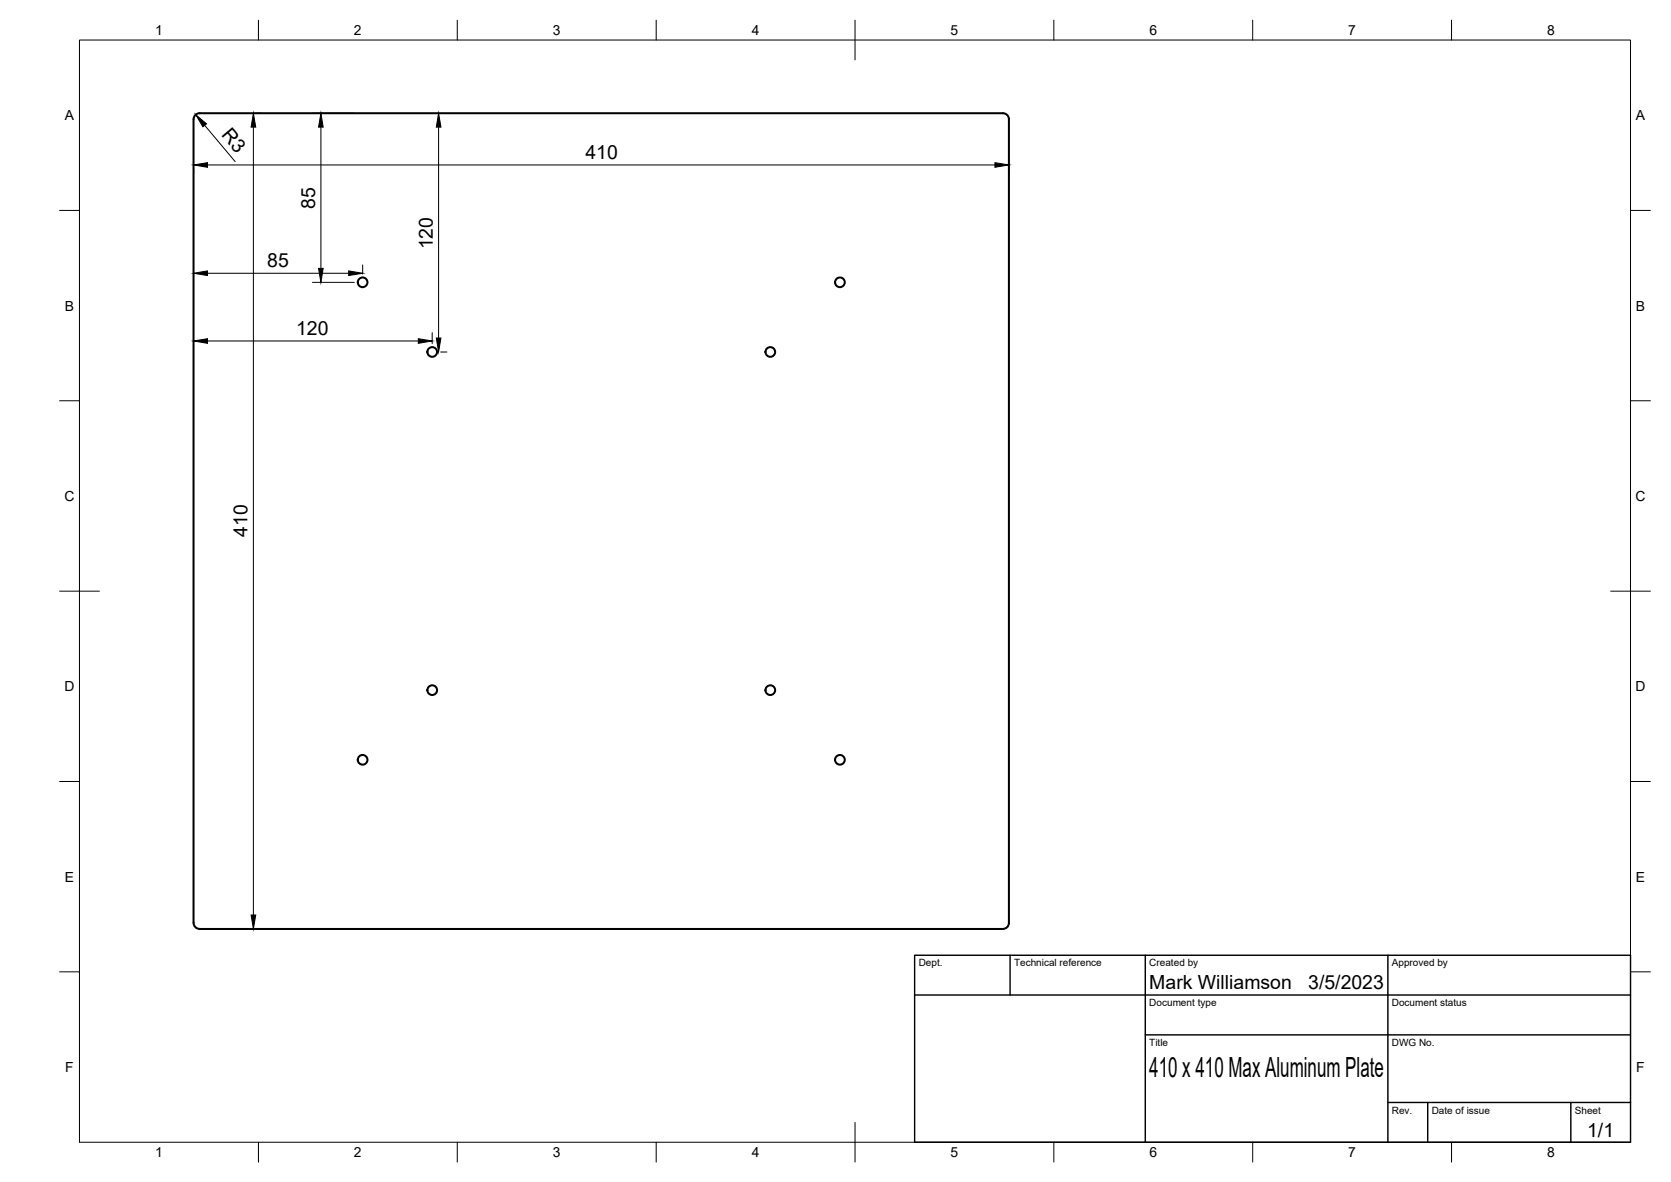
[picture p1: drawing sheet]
<svg xmlns="http://www.w3.org/2000/svg" width="420mm" height="297mm" viewBox="0 0 420 297" stroke-linecap="round" stroke-linejoin="round" font-family="sans-serif">
<!-- layer: Visible -->
<g fill="none" stroke="#000" stroke-width=".51">
<path d="M48.7 30v201.9a1.52 1.52 0 0 0 1.5 1.6l202-.1a1.49 1.49 0 0 0 1.5-1.5v-201.9M48.7 29.9a1.49 1.49 0 0 1 1.5-1.4h202a1.49 1.49 0 0 1 1.5 1.4"/>
<circle cx="91.2" cy="70.9" r="1.22"/>
<circle cx="211.2" cy="70.9" r="1.22"/>
<circle cx="108.7" cy="88.5" r="1.22"/>
<circle cx="193.7" cy="88.5" r="1.22"/>
<circle cx="108.7" cy="173.4" r="1.22"/>
<circle cx="193.7" cy="173.4" r="1.22"/>
<circle cx="91.2" cy="190.9" r="1.22"/>
<circle cx="211.2" cy="190.9" r="1.22"/>
</g>
<!-- layer: BORDER -->
<g fill="none" stroke="#000" stroke-width=".25">
<path d="M20 10.1h390v276.9h-390zM65 5.1v5M115 5.1v5M165 5.1v5M215 5.1v10M265 5.1v5M315 5.1v5M365 5.1v5M15 52.9h5M410 52.9h5M15 100.7h5M410 100.7h5"/>
<path d="M15 148.6h10M405 148.6h10M15 196.4h5M410 196.4h5M15 244.2h5M410 244.2h5M65 287v5M115 287v5M165 287v5M215 282.1v9.9M265 287v5M315 287v5"/>
<path d="M365 287v5"/>
</g>
<!-- layer: TITLEBLOCK -->
<path d="M230 240.1h180v46.9h-180zM230 250h180M254 240.1v9.9M288 240.1v46.9M349 240.1v46.9M288 260.1h122M349 277.1h61M359 277.1v9.9M395 277.1v9.9" fill="none" stroke="#000" stroke-width=".36"/>
<!-- layer: FD_Dimensions -->
<g fill="none" stroke="#000" stroke-width=".25">
<path d="M51.5 31.5l7.6 9.1M63.7 31.9v198M64.2 28.5h1.6M78.6 28.5h10.4M80.7 31.9v35.5M110.3 31.9v53M48.7 42.4v1.2M52.2 41.5h198M253.7 42.4v1.2M52.2 68.7h35.5M78.6 71h10.5M91.2 66.6v2.3"/>
<path d="M52.2 85.7h53M108.7 83.6v2.7M110.8 88.5h1.6M64.2 233.5h1.6"/>
</g>
<g fill="#000" stroke="#000" stroke-width=".25">
<path d="M49.2 28.8l2.7 2.3-.9 .8zM63.7 28.5l.6 3.4h-1.2zM80.7 28.5l.6 3.4h-1.2zM110.3 28.5l.6 3.4h-1.2zM48.7 41.5l3.5-.6v1.1zM250.2 40.9l3.5 .6-3.5 .5zM48.7 68.7l3.5-.6v1.1zM80.1 67.4h1.2l-.6 3.6zM87.7 68.1l3.5 .6-3.5 .5zM48.7 85.7l3.5-.6v1.2zM105.2 85.1l3.5 .6-3.5 .6zM109.7 84.9h1.2l-.6 3.6z"/>
<path d="M63.1 229.9h1.2l-.6 3.6z"/>
</g>
<text font-size="7" x="289" y="270.6">410 x 410 Max Aluminum Plate</text>
<g font-size="4.9">
<text x="55.5" y="34" transform="rotate(50 55.5 34)">R3</text>
<text x="147.2" y="40">410</text>
<text x="79.2" y="52.4" transform="rotate(-90 79.2 52.4)">85</text>
<text x="108.8" y="62.7" transform="rotate(-90 108.8 62.7)">120</text>
<text x="67.2" y="67.2">85</text>
<text x="74.4" y="84.2">120</text>
<text x="62.3" y="134.9" transform="rotate(-90 62.3 134.9)">410</text>
<text x="289" y="248.5">Mark Williamson</text>
<text x="329" y="248.5">3/5/2023</text>
<text x="399.1" y="285.7">1/1</text>
</g>
<g font-size="3.5">
<text x="39" y="8.8">1</text>
<text x="89" y="8.8">2</text>
<text x="139" y="8.8">3</text>
<text x="189" y="8.8">4</text>
<text x="239" y="8.8">5</text>
<text x="289" y="8.8">6</text>
<text x="339" y="8.8">7</text>
<text x="389" y="8.8">8</text>
<text x="16.3" y="30.2">A</text>
<text x="411.3" y="30.2">A</text>
<text x="16.3" y="78">B</text>
<text x="411.3" y="78">B</text>
<text x="16.2" y="125.9">C</text>
<text x="411.2" y="125.9">C</text>
<text x="16.2" y="173.7">D</text>
<text x="411.2" y="173.7">D</text>
<text x="16.3" y="221.6">E</text>
<text x="411.3" y="221.6">E</text>
<text x="16.4" y="269.4">F</text>
<text x="411.4" y="269.4">F</text>
<text x="39" y="290.8">1</text>
<text x="89" y="290.8">2</text>
<text x="139" y="290.8">3</text>
<text x="189" y="290.8">4</text>
<text x="239" y="290.8">5</text>
<text x="289" y="290.8">6</text>
<text x="339" y="290.8">7</text>
<text x="389" y="290.8">8</text>
</g>
<g font-size="2.5">
<text x="231" y="242.9">Dept.</text>
<text x="255" y="242.9">Technical reference</text>
<text x="289" y="242.9">Created by</text>
<text x="350" y="242.9">Approved by</text>
<text x="289" y="252.8">Document type</text>
<text x="350" y="252.8">Document status</text>
<text x="289" y="262.9">Title</text>
<text x="350" y="262.9">DWG No.</text>
<text x="350" y="279.9">Rev.</text>
<text x="360" y="279.9">Date of issue</text>
<text x="396" y="279.9">Sheet</text>
</g>
</svg>
